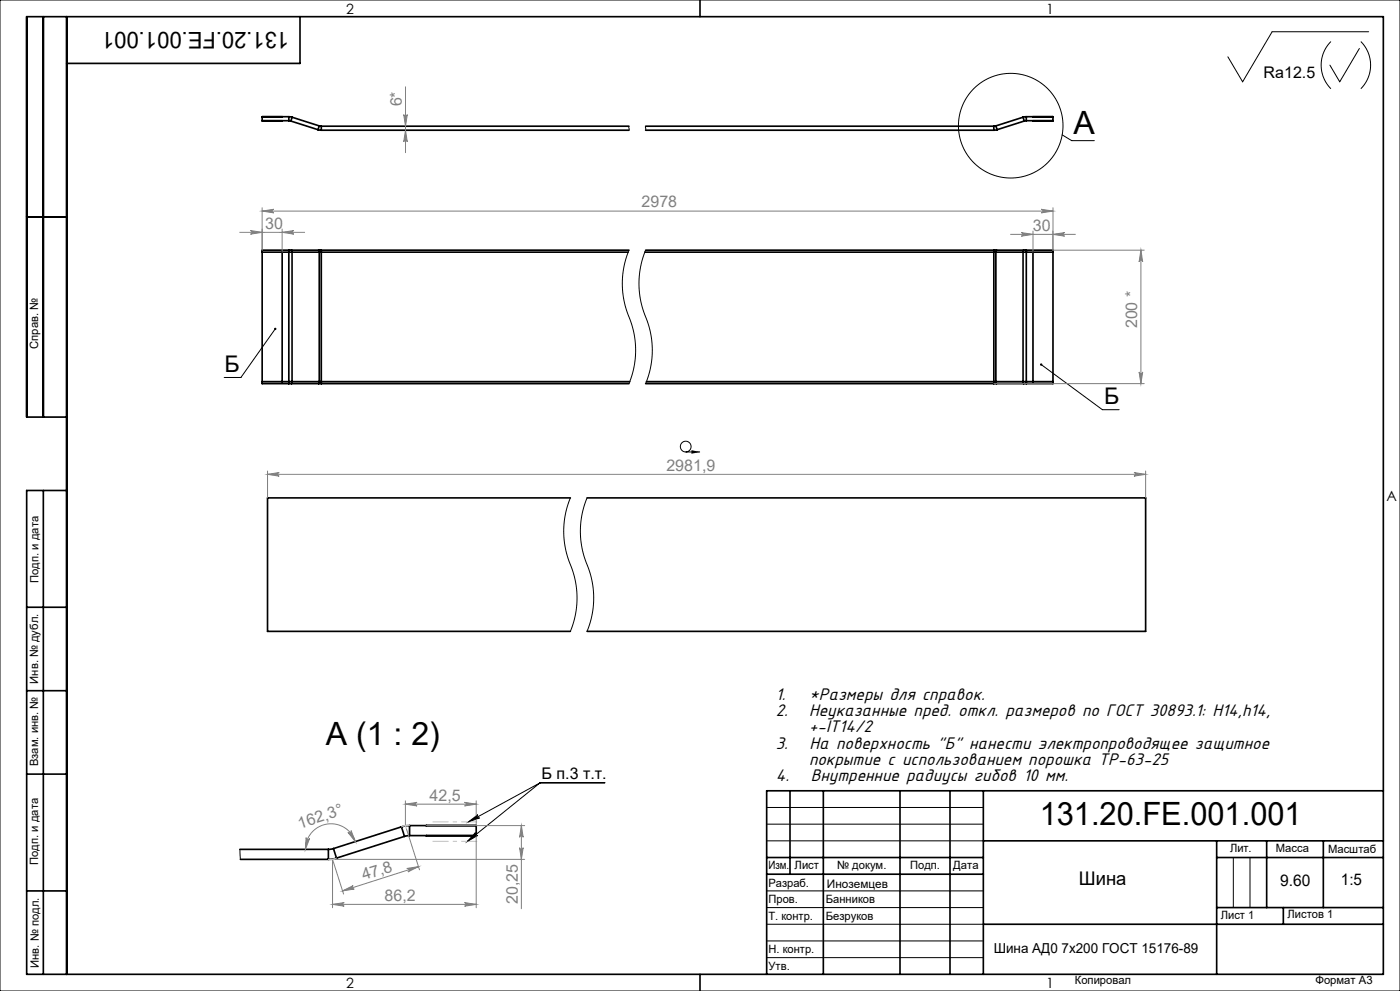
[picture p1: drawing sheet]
<svg xmlns="http://www.w3.org/2000/svg" width="420mm" height="297mm" viewBox="0 0 420 297" stroke-linecap="round" stroke-linejoin="round" font-family="sans-serif">
<g fill="none" stroke="#000" stroke-width=".5">
<path d="M13 5v120M20 5v287M90 5v14h-70M210 0v5M78.6 35v1.2M78.6 35h8M78.6 36.2h8M78.6 35h.1M78.6 36.2h.1M84.6 35h.1M84.6 36.2h.1M86.6 35l1 .1"/>
<path d="M86.6 36.2l.7 .1M86.6 35v1.2M87.3 36.3l8.1 2.6M87.6 35.1l-.3 1.2M87.6 35.1l8.2 2.6M95.4 38.9l1 .1M95.8 37.7l-.4 1.2M95.8 37.7l.6 .1M96.4 37.8v1.2M96.4 37.8h92.3M96.4 39h92.3M193.7 37.8h104.4"/>
<path d="M193.7 39h104.4M298.1 37.8v1.2M298.8 37.7l.3 1.2M298.8 37.7l-.7 .1M299.1 38.9l-1 .1M306.9 35.1l.4 1.2M306.9 35.1l-8.1 2.6M307.3 36.3l-8.2 2.6M307.9 35l-1 .1M307.9 35v1.2M307.9 36.2l-.6 .1M307.9 36.2h8"/>
<path d="M309.9 35h.1M309.9 36.2h.1M315.9 35v1.2M315.9 35h-8M315.9 35h.1M315.9 36.2h.1M8 65h12M78.6 75.6v38.8M78.6 75.6h8M84.6 75.6v38.8M86.6 75v.6M86.6 75h-8v.6"/>
<path d="M86.6 75.6h1M86.6 75.6v38.8M86.6 75h.8M87.4 75l.2 .6M87.4 75h8.2M87.6 75.6h8.2M87.6 75.6v38.8M95.6 75l.2 .6M95.6 75h.8M95.8 75.6h.6M95.8 75.6v38.8M96.4 75v.6"/>
<path d="M96.4 75h92.3M96.4 75.6h92M96.4 75.6v38.8M193.4 75.6h104.7M193.7 75h104.4M298.1 75.6h.7M298.1 75v.6M298.1 75.6v38.8M298.2 75h.7M298.8 75.6h8.1M298.8 75.6v38.8M298.9 75l-.1 .6"/>
<path d="M298.9 75h8.2M306.9 75.6h1M306.9 75.6v38.8M307.1 75h.8M307.1 75l-.2 .6M307.9 75v.6M307.9 75h8v.6M307.9 75.6h8M307.9 75.6v38.8M309.9 75.6v38.8M315.9 75.6v38.8M78.6 114.4v.6h8"/>
<path d="M78.6 114.4h8M86.6 115h.8M86.6 114.4h1M86.6 114.4v.6M87.4 115h8.2M87.6 114.4l-.2 .6M87.6 114.4h8.2M95.6 115h.8M95.8 114.4l-.2 .6M95.8 114.4h.6M96.4 114.4v.6M96.4 115h92.3"/>
<path d="M96.4 114.4h92.5M193.7 115h104.4M193.9 114.4h104.2M298.1 115h.8M298.1 114.4h.7M298.1 114.4v.6M298.8 114.4l.1 .6M298.8 114.4h8.1M298.9 115h8.2M306.9 114.4h1M306.9 114.4l.2 .6M307.1 115h.8"/>
<path d="M307.9 114.4v.6M307.9 114.4h8M315.9 114.4v.6h-8M20 125h-12v-120h407v287h-407v-145h12M13 147v145M171.1 149.2h-90.8v40h90.8M176.1 149.2h167.6v40h-167.6M8 182h12M8 207h12M8 232h12M237 237v25M247 237v55"/>
<path d="M270 237v55M285 237v55M295 237v55M415 237h-185v55M72 254.6h26.5M72.1 257.6h26.4M98.5 254.6v3M100 254.3l.9 2.9M100 254.3l-1.5 .3M100.9 257.2l-2.4 .4M120.4 247.8l.9 2.9M120.4 247.8l-20.4 6.5"/>
<path d="M121.3 250.7l-20.4 6.5M122.9 247.4l-2.5 .4M122.9 247.4v3M122.9 250.4l-1.6 .3M122.9 250.4h20M127.9 247.4h.1M127.9 250.4h.1M142.9 247.4v3M142.9 247.4h-20M142.9 247.4h.1M142.9 250.4h.1M230 257h65"/>
<path d="M295 252h120M365 252v40M365 257h50M380 252v20M397 252v20M8 267h12M230 262h65M295 277h120M365 272h50M385 272v5M210 292v5"/>
</g>
<g fill="none" stroke="#000" stroke-width=".3">
<path d="M0 0h420v297h-420zM399.3 12.4a10 10 0 0 0 0 14.2M407.8 14.5l-5.9 10-2.9-5M408.3 12.4a10 10 0 0 1 0 14.2M410.6 9.5h-29l-8.8 15-4.4-7.5M188.7 37.8v1.2M193.7 37.8v1.2M318.7 40.4l2.8 1.8h6.8M188.7 75a27 27 0 0 0 .7 22 26 26 0 0 1-.7 18M193.7 75a27 27 0 0 0 .7 22 26 26 0 0 1-.7 18M82.6 98.6l-10.3 14.5h-5M312.3 109.3l18.4 13.5h5"/>
<path d="M205.7 135.5h4.3M171.1 149.2a27 27 0 0 0 .8 22.1 26 26 0 0 1-.8 17.9M176.1 149.2a27 27 0 0 0 .8 22.1 26 26 0 0 1-.8 17.9M162 234.6h19.5M162 234.6l-21.7 17.6M162 234.6l-21.5 11.7M72 254.6l.1 3M140.6 246.3l2.8-2.1a.54 .54 0 0 0-.2 .7 .54 .54 0 0 0 .7 .2zM142.6 249.5a.54 .54 0 0 0 0 .8 .54 .54 0 0 0 .7 .1l-3 1.8zM230 242h65M230 247h65M230 252h65"/>
<path d="M370 257v15M375 257v15M230 267h65M230 272h65M230 277h65M230 282h65M230 287h65"/>
<circle cx="303.2" cy="37.7" r="15.7"/>
<circle cx="205.7" cy="133.8" r="1.61"/>
</g>
<g fill="#000">
<path d="M207.4 134.9l2.6 .6-2.6 .5z"/>
<path d="M312.1 109l.2 .3-.2-.3a.36 .36 0 0 0 .2 .6 .36 .36 0 0 0 .4-.4 .36 .36 0 0 0-.6-.2zM82.3 98.3a.36 .36 0 0 0 0 .6 .36 .36 0 0 0 .6-.1 .36 .36 0 0 0-.1-.5l-.2 .3 .2-.3z"/>
<path d="M142.6 249.5a.54 .54 0 0 0 0 .8 .54 .54 0 0 0 .7 .1l-3 1.8zM140.6 246.3l2.8-2.1a.54 .54 0 0 0-.2 .7 .54 .54 0 0 0 .7 .2z"/>
</g>
<g fill="none" stroke="#808080" stroke-width=".3">
<path d="M121.1 34.3a.54 .54 0 0 0 .6 .5 .54 .54 0 0 0 .5-.5l-.5 3.5zM121.7 26v19.8M121.7 39l.5 3.5a.54 .54 0 0 0-.5-.5 .54 .54 0 0 0-.6 .5zM71.9 69.6h19.5M75.1 69.1l3.5 .5-3.5 .6a.54 .54 0 0 0 .6-.6 .54 .54 0 0 0-.6-.5zM78.6 63.3l3.5-.6a.54 .54 0 0 0-.5 .6 .54 .54 0 0 0 .5 .5zM78.6 62.3v12.7M78.6 63.3h237.3M84.6 69.6l3.5-.5a.54 .54 0 0 0-.5 .5 .54 .54 0 0 0 .5 .6zM84.6 68.6v7M303.2 70.2h19.4M306.4 69.7l3.5 .5-3.5 .6a.54 .54 0 0 0 .5-.6 .54 .54 0 0 0-.5-.5z"/>
<path d="M309.9 69.2v6.4M312.4 62.7l3.5 .6-3.5 .5a.54 .54 0 0 0 .5-.5 .54 .54 0 0 0-.5-.6zM315.9 70.2l3.5-.5a.54 .54 0 0 0-.5 .5 .54 .54 0 0 0 .5 .6zM315.9 62.3v12.7h27.4M342.3 75l.5 3.5a.54 .54 0 0 0-.5-.5 .54 .54 0 0 0-.6 .5zM342.3 75v40M298.2 115h45.1M341.7 111.5a.54 .54 0 0 0 .6 .5 .54 .54 0 0 0 .5-.5l-.5 3.5zM80.3 141.2v8M80.3 142.2h263.4M80.3 142.2l3.5-.6a.54 .54 0 0 0-.6 .6 .54 .54 0 0 0 .6 .5zM340.2 141.6l3.5 .6-3.5 .5a.54 .54 0 0 0 .5-.5 .54 .54 0 0 0-.5-.6z"/>
<path d="M343.7 141.2v8M91.8 251a.54 .54 0 0 0 .5 .6 .54 .54 0 0 0 .6-.4l-1.3 3.4zM98.5 257.6h58.9M104.4 249.5a.54 .54 0 0 0 .7 .1 .54 .54 0 0 0 .2-.7l1.3 3.3zM106.6 252.2a7.7 7.7 0 0 0-8.5-5.2 7.7 7.7 0 0 0-6.5 7.6M121.6 240v7.4M121.6 241h21.3M121.6 241l3.5-.5a.54 .54 0 0 0-.5 .5 .54 .54 0 0 0 .5 .5zM121.9 248.4l3.9 12.3M125.5 259.7l-22.7 7.3M127.9 247.4h29.5M139.4 240.5l3.5 .5-3.5 .5a.54 .54 0 0 0 .5-.5 .54 .54 0 0 0-.5-.5z"/>
<path d="M142.9 240v7.4M142.9 250.5v21.5M155.9 254.1a.54 .54 0 0 0 .5 .5 .54 .54 0 0 0 .5-.5l-.5 3.5zM156.4 247.4l.5 3.5a.54 .54 0 0 0-.5-.5 .54 .54 0 0 0-.5 .5zM156.4 247.4v25M99.8 271h43.1M99.8 271l3.5-.5a.54 .54 0 0 0-.6 .5 .54 .54 0 0 0 .6 .6zM102.8 267l3.1-1.6a.54 .54 0 0 0-.3 .7 .54 .54 0 0 0 .7 .3zM103.1 268l-3.3-10.4v14.4M122 260.3l3.5-.6-3.1 1.6a.54 .54 0 0 0 .3-.7 .54 .54 0 0 0-.7-.3zM139.4 270.5l3.5 .5-3.5 .6a.54 .54 0 0 0 .5-.6 .54 .54 0 0 0-.5-.5z"/>
</g>
<path d="M129.8 246.3h13.4M129.8 252.2h13.4" fill="none" stroke="#c0c0c0" stroke-width=".3" stroke-dasharray="15.2 1.3 1.3 1.3" stroke-dashoffset="10.5" stroke-linecap="butt"/>
<path d="M98.5 257.6h1.8M100.9 257.2l-1.6 .5M121.1 247.4h1.8M121.6 247.4l.3 1M122.1 247.3l-1.7 .5" fill="none" stroke="#c0c0c0" stroke-width=".3"/>
<g fill="#808080">
<path d="M312.4 62.7l3.5 .6-3.5 .5a.54 .54 0 0 0 .5-.5 .54 .54 0 0 0-.5-.6zM78.6 63.3l3.5-.6a.54 .54 0 0 0-.5 .6 .54 .54 0 0 0 .5 .5z"/>
<path d="M306.4 69.7l3.5 .5-3.5 .6a.54 .54 0 0 0 .5-.6 .54 .54 0 0 0-.5-.5zM315.9 70.2l3.5-.5a.54 .54 0 0 0-.5 .5 .54 .54 0 0 0 .5 .6zM75.1 69.1l3.5 .5-3.5 .6a.54 .54 0 0 0 .6-.6 .54 .54 0 0 0-.6-.5zM84.6 69.6l3.5-.5a.54 .54 0 0 0-.5 .5 .54 .54 0 0 0 .5 .6zM80.3 142.2l3.5-.6a.54 .54 0 0 0-.6 .6 .54 .54 0 0 0 .6 .5zM340.2 141.6l3.5 .6-3.5 .5a.54 .54 0 0 0 .5-.5 .54 .54 0 0 0-.5-.6z"/>
<path d="M104.4 249.5a.54 .54 0 0 0 .7 .1 .54 .54 0 0 0 .2-.7l1.3 3.3zM91.8 251a.54 .54 0 0 0 .5 .6 .54 .54 0 0 0 .6-.4l-1.3 3.4z"/>
<path d="M121.7 39l.5 3.5a.54 .54 0 0 0-.5-.5 .54 .54 0 0 0-.6 .5zM121.1 34.3a.54 .54 0 0 0 .6 .5 .54 .54 0 0 0 .5-.5l-.5 3.5z"/>
<path d="M342.3 75l.5 3.5a.54 .54 0 0 0-.5-.5 .54 .54 0 0 0-.6 .5zM341.7 111.5a.54 .54 0 0 0 .6 .5 .54 .54 0 0 0 .5-.5l-.5 3.5zM156.4 247.4l.5 3.5a.54 .54 0 0 0-.5-.5 .54 .54 0 0 0-.5 .5zM155.9 254.1a.54 .54 0 0 0 .5 .5 .54 .54 0 0 0 .5-.5l-.5 3.5z"/>
<path d="M99.8 271l3.5-.5a.54 .54 0 0 0-.6 .5 .54 .54 0 0 0 .6 .6zM139.4 270.5l3.5 .5-3.5 .6a.54 .54 0 0 0 .5-.6 .54 .54 0 0 0-.5-.5zM121.6 241l3.5-.5a.54 .54 0 0 0-.5 .5 .54 .54 0 0 0 .5 .5zM139.4 240.5l3.5 .5-3.5 .5a.54 .54 0 0 0 .5-.5 .54 .54 0 0 0-.5-.5z"/>
<path d="M102.8 267l3.1-1.6a.54 .54 0 0 0-.3 .7 .54 .54 0 0 0 .7 .3zM122 260.3l3.5-.6-3.1 1.6a.54 .54 0 0 0 .3-.7 .54 .54 0 0 0-.7-.3z"/>
</g>
<g font-size="9.6">
<text x="322" y="40.1">A</text>
<text x="97.8" y="223.2">A (1 : 2)</text>
<text x="311.9" y="247.3">131.20.FE.001.001</text>
</g>
<g font-size="6.9">
<text x="86.8" y="9.5" transform="rotate(-180 86.8 9.5)">131.20.FE.001.001</text>
<text x="67.3" y="111.6">Б</text>
<text x="331.3" y="121.2">Б</text>
</g>
<g font-size="5.6">
<text x="232.7" y="209.7">1.</text>
<text x="242.7" y="209.7">*Размеры для справок.</text>
<text x="232.7" y="214.6">2.</text>
<text x="242.7" y="214.6">Неуказанные пред. откл. размеров по ГОСТ 30893.1: H14,h14,</text>
<text x="242.7" y="219.5">+-IT14/2</text>
<text x="232.7" y="224.4">3.</text>
<text x="242.9" y="224.4">На поверхность &quot;Б&quot; нанести электропроводящее защитное</text>
<text x="242.7" y="229.3">покрытие с использованием порошка ТР-63-25</text>
<text x="232.7" y="234.2">4.</text>
<text x="243.2" y="234.2">Внутренние радиусы гибов 10 мм.</text>
<text x="323.7" y="265.1">Шина</text>
</g>
<g font-size="4.8">
<text x="379.1" y="23.4">Ra12.5</text>
<text x="162.5" y="233.5">Б п.3 т.т.</text>
<text x="384" y="265.6">9.60</text>
<text x="402.3" y="265.3">1:5</text>
</g>
<g font-size="4.8" fill="#808080">
<text x="120.6" y="31.9" transform="rotate(-90 120.6 31.9)">6*</text>
<text x="192.5" y="62.2">2978</text>
<text x="79.6" y="68.6">30</text>
<text x="309.9" y="69.2">30</text>
<text x="341.2" y="98.4" transform="rotate(-90 341.2 98.4)">200 *</text>
<text x="199.9" y="141.1">2981,9</text>
<text x="128.9" y="239.9">42,5</text>
<text x="90" y="248.4" transform="rotate(-18 90 248.4)">162,3°</text>
<text x="109.1" y="263.8" transform="rotate(-18 109.1 263.8)">47,8</text>
<text x="115.4" y="270">86,2</text>
<text x="155.3" y="271" transform="rotate(-90 155.3 271)">20,25</text>
</g>
<g font-size="4.2">
<text x="103.8" y="4.2">2</text>
<text x="313.8" y="4.2">1</text>
<text x="415.9" y="150.2">A</text>
<text x="103.8" y="296.2">2</text>
<text x="313.8" y="296.2">1</text>
</g>
<text font-size="4.1" x="298.1" y="285.6">Шина АД0 7х200 ГОСТ 15176-89</text>
<text font-size="3.5" x="248.1" y="266.1">Иноземцев</text>
<g font-size="3.4">
<text x="11.5" y="104.5" transform="rotate(-90 11.5 104.5)">Справ. №</text>
<text x="11.6" y="174.7" transform="rotate(-90 11.6 174.7)">Подп. и дата</text>
<text x="11.4" y="204.9" transform="rotate(-90 11.4 204.9)">Инв. № дубл.</text>
<text x="11.4" y="229.6" transform="rotate(-90 11.4 229.6)">Взам. инв. №</text>
<text x="369" y="255.5">Лит.</text>
<text x="382.8" y="255.5">Масса</text>
<text x="398.4" y="255.6">Масштаб</text>
<text x="11.4" y="259.2" transform="rotate(-90 11.4 259.2)">Подп. и дата</text>
<text x="230.5" y="260.5">Изм.</text>
<text x="238.4" y="260.4">Лист</text>
<text x="251.1" y="260.4">№ докум.</text>
<text x="273" y="260.4">Подп.</text>
<text x="286" y="260.4">Дата</text>
<text x="230.5" y="265.7">Разраб.</text>
<text x="230.5" y="275.7">Т. контр.</text>
<text x="230.6" y="270.7">Пров.</text>
<text x="247.7" y="275.6">Безруков</text>
<text x="247.8" y="270.6">Банников</text>
<text x="366.2" y="275.3">Лист 1</text>
<text x="386.3" y="275.2">Листов 1</text>
<text x="230.6" y="285.7">Н. контр.</text>
<text x="11.6" y="290" transform="rotate(-90 11.6 290)">Инв. № подл.</text>
<text x="230.6" y="290.7">Утв.</text>
<text x="322.5" y="295">Копировал</text>
<text x="394.6" y="295">Формат А3</text>
</g>
</svg>
